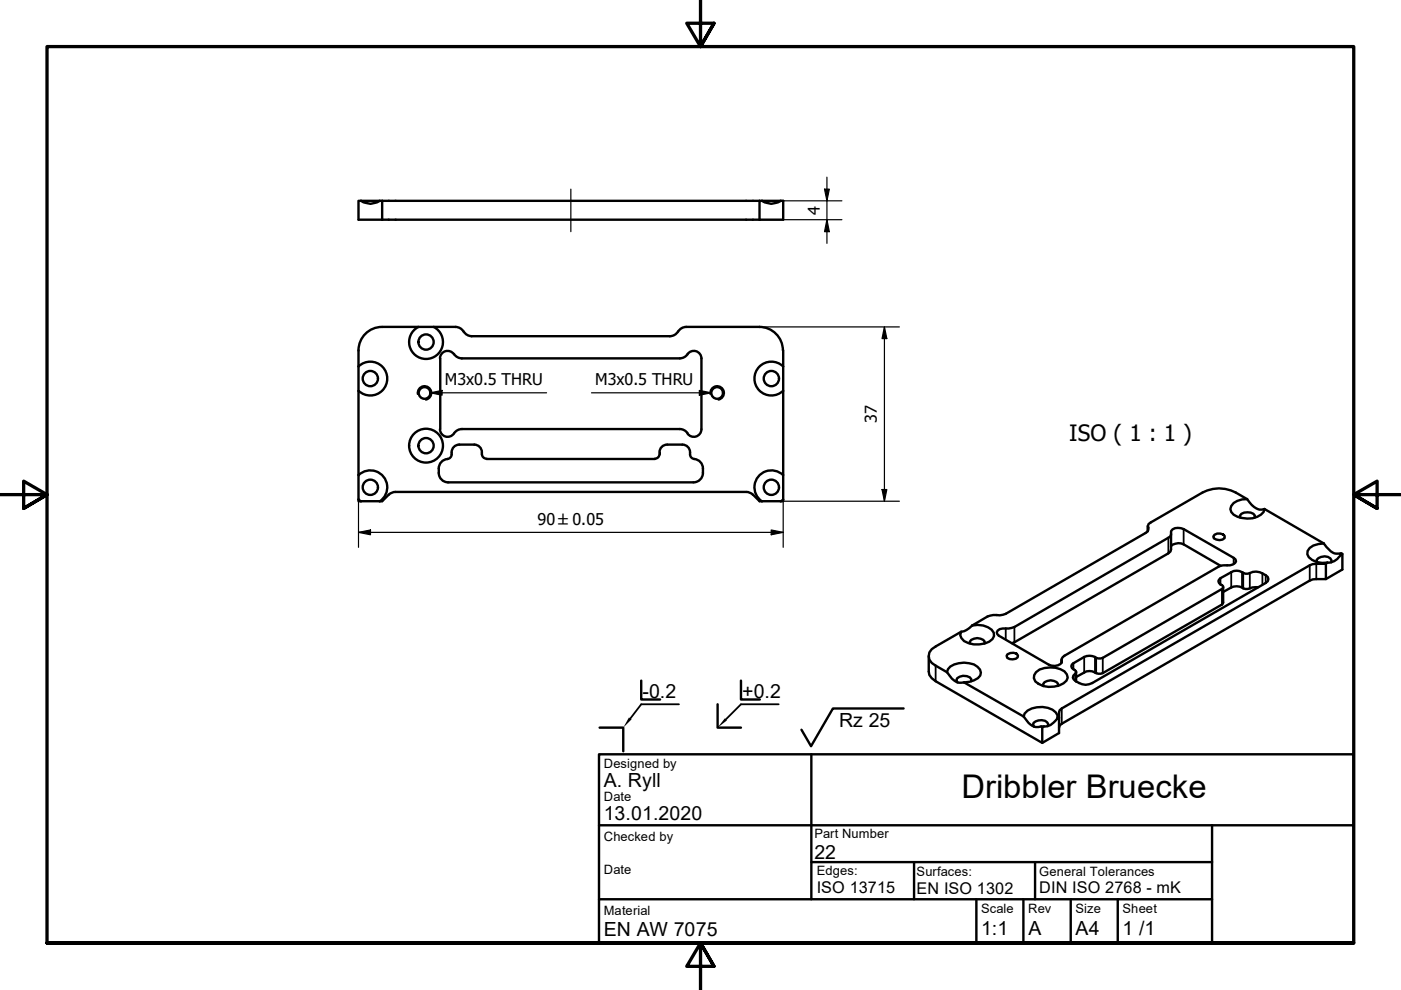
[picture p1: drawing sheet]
<svg xmlns="http://www.w3.org/2000/svg" width="297mm" height="210mm" viewBox="0 0 297 210" stroke-linecap="round" stroke-linejoin="round" font-family="sans-serif">
<!-- layer: Sichtbar (ISO) -->
<g fill="none" stroke="#000" stroke-width=".51">
<path d="M76 42.6h90.1v4h-90.1zM76.5 42.6a3.5 3.5 0 0 0 4 0M81 42.6v4M161 42.6v4M161.5 42.6a3.5 3.5 0 0 0 4 0M76 74.3v31.6M76 77.7a3.6 3.6 0 0 1 5.1 0 3.6 3.6 0 0 1 0 5.1 3.6 3.6 0 0 1-5.1 0M81 69.3a5 5 0 0 0-5 5M81 69.3h15.6a2 2 0 0 1 1.7 1M88.7 69.3a3.6 3.6 0 0 0-1.2 5.5 3.6 3.6 0 0 0 5.6 0 3.6 3.6 0 0 0-1.1-5.5M93.3 76v15M96.2 75.1a1.62 1.62 0 0 0-1.8-.6 1.62 1.62 0 0 0-1.1 1.5"/>
<path d="M96.3 75.1l.9 .7 .7 .2M97.9 76h46.2l.8-.2 .6-.4a1.66 1.66 0 0 1 1.9-1 1.66 1.66 0 0 1 1.3 1.6M98.3 70.3a2 2 0 0 0 1.7 1h42M143.7 70.3a2 2 0 0 1-1.7 1M143.8 70.3a2 2 0 0 1 1.7-1h15.5a5 5 0 0 1 5 5M148.7 76v15M166 77.7a3.6 3.6 0 0 0-5 0 3.6 3.6 0 0 0 0 5.1 3.6 3.6 0 0 0 5 0M166.1 74.3v32h-5.1l-1.7-1.7-1.1-.3M93 99.3a2.27 2.27 0 0 0 2 3M93.3 91a1.62 1.62 0 0 0 1.1 1.5 1.62 1.62 0 0 0 1.8-.6M95.8 95.9a1.24 1.24 0 0 1-1.4 1.5 2 2 0 0 0-1.4 1.9M97.9 91h46.2l.8 .1 .9 .8"/>
<path d="M97.9 91l-1.1 .3-.5 .6M100.6 94.3a1.62 1.62 0 0 1 1.6 1.6M100.6 94.3h-3.2a1.62 1.62 0 0 0-1.6 1.6M102.2 95.9v.4M102.2 96.3a.98 .98 0 0 0 1 1M103.2 97.3h35.7M139.8 96.3a.98 .98 0 0 1-1 1M139.9 95.9v.4M144.7 94.3h-3.3a1.62 1.62 0 0 0-1.6 1.6M144.7 94.3a1.62 1.62 0 0 1 1.6 1.6M146.3 95.9a1.24 1.24 0 0 0 1.4 1.5 2 2 0 0 1 1.3 1.9M148.7 91a1.62 1.62 0 0 1-1.1 1.5 1.62 1.62 0 0 1-1.8-.6"/>
<path d="M149 99.3a2.27 2.27 0 0 1-2 3M76 105.9l.5 .4M76 100.7a3.6 3.6 0 0 1 5.3 .4 3.6 3.6 0 0 1-.8 5.2M83.9 104.3l-1.2 .3-1.7 1.7h-5v-.4M83.9 104.3h74.3M95 102.3h52M166 105.9l-.5 .4M166 100.7a3.6 3.6 0 0 0-5.3 .4 3.6 3.6 0 0 0 .9 5.2M243.3 111.5v1.1M248.3 113.3v3.2l-.1 .4-.5 .4-33.1 19.1M248.3 115.8a2.42 2.42 0 0 1 2.7-.4l7.8 4.6M257.5 113.4a1.69 1.69 0 0 1 2.2 .2v.5a1.78 1.78 0 0 1-2.3 0l-.2-.3z"/>
<path d="M263 109.8l-.1-.5a2.15 2.15 0 0 1 3.2 0l-.1 .5M264.4 105.8a9.5 9.5 0 0 0-7.2-2.1l-2.2 .7-11 6.4a1.11 1.11 0 0 0-.5 1.4l-.2 .5-.4 .3-29.7 17.1a4.7 4.7 0 0 1-2.6 .3l-1.2 .3-3.3 1.9M264.4 105.8a3.7 3.7 0 0 0-3.4 1.5 1.66 1.66 0 0 0 1.4 2.3 4.9 4.9 0 0 0 5.5-1l.2-.7M264.4 105.8a3.9 3.9 0 0 0 3.1 2.2l.6-.1M268.1 107.9l12.6 7.3M279.2 119.2l-.1-.5a1.93 1.93 0 0 1 3.2 .1v.4M280.7 115.2a3.6 3.6 0 0 0-3.5 1.6v.7a3.6 3.6 0 0 0 4.2 1.8M280.7 115.2l1 1.3a2.33 2.33 0 0 0 2.7 .8l-.1 .4a3.3 3.3 0 0 1-2.9 1.6M281.1 119.5l-2.8 .1-.6 .3-52.6 30.3-.4 .4-.2 .4v4.4l-3.5 2.1-22.6-13.1-.9-.6-.5-.7-.1-4M281.1 119.5v3.3h-2.8l-.6 .3-52.6 30.4-.4 .3-.2 .5M281.4 119.3l-.3 .2M284.4 117.3l.2 .1-.3 .3"/>
<path d="M284.6 117.4v3.3l-3.5 2.1M203.8 134l-5.4 3.1a2.14 2.14 0 0 0-1.5 2 2.14 2.14 0 0 0 1.5 2l2.4 1.4M205.7 136.4l-.1-.3a2.03 2.03 0 0 1 3.2 0l-.1 .3M206.1 132.6a4.3 4.3 0 0 1 4.6 1.5 1.96 1.96 0 0 1-1.9 2.3 5.5 5.5 0 0 1-4.4-.5l-.6-.6-.2-.6 .2-.7M206.1 132.6a4 4 0 0 1-2.3 1.4M211.5 133.7a3.1 3.1 0 0 1 2.4-.4l1.2-.4 32.6-18.9a1.13 1.13 0 0 0 .6-1.4 1.96 1.96 0 0 1 2.7-.4l10.6 6.1 .3 .3 .2 .4a1.75 1.75 0 0 1-1.9 .9h-1.3l-.6 .3-32.6 18.8a1.17 1.17 0 0 0-.6 1.5 2.22 2.22 0 0 1-2.7 .4l-10.6-6.1-.5-.7zM213.6 138.7a1.58 1.58 0 0 1 2.2 .3v.4a1.81 1.81 0 0 1-2.2 .1l-.2-.5zM225 139.9v.6M259.3 124.5v3.2l-.2 .5-25.3 14.5a2.3 2.3 0 0 1-2.2-.4h-1.2l-2.2 1.2M266.8 124.5l-1.3 .1a1.97 1.97 0 0 1-2.2 0 2.7 2.7 0 0 0-2.3 0l-1.7 .9M200.8 142.5a2.51 2.51 0 0 1 2.5-1.9 5.2 5.2 0 0 1 4 .8 1.43 1.43 0 0 1 0 2.4l-1.8 .8-1.1 .1M200.8 142.5a4 4 0 0 0 2.6 2.3l1-.1"/>
<path d="M204.4 144.7l12.6 7.2M205.9 144.4v-.4a2.08 2.08 0 0 0-3-.2l-.1 .4 .2 .5M217 151.9a2.81 2.81 0 0 1 2.8-1.9 4.1 4.1 0 0 1 4.4 1.7v.7M217 151.9a4 4 0 0 0 2.6 2.2l1.8-.1a3.2 3.2 0 0 0 2.8-1.6M219.6 142.5a5.4 5.4 0 0 1 6.1-.2l.5 .7 .2 .7a3.1 3.1 0 0 1-2.9 1.9 4.6 4.6 0 0 1-4-1.1l-.3-.7 .1-.6zM220.7 154l.3 .2v3.3M221.2 145.5v-.5a2.03 2.03 0 0 1 3.1 0v.5M221.4 154l-.4 .2M222.1 154l.1-.5a2.07 2.07 0 0 0-3.1-.2l-.1 .3 .3 .5M224.5 152.2l-.3 .2M227.3 140.9l2.6-1.6a2.53 2.53 0 0 1 2.5 .2l.5 .1 .9-.1 25.3-14.6 .2-.3v-.3l-.2-.2a.78 .78 0 0 1-.7-.7 .78 .78 0 0 1 .4-.8l2.2-1.3a2.78 2.78 0 0 1 3 .3h.5a3.4 3.4 0 0 1 4.3 .7l.1 .5-.1 .4-.4 .4-36.8 21.2a3.2 3.2 0 0 1-4.1-1.1l.1-.5 .6-.6a1.37 1.37 0 0 0-.9-1l-.2-.3zM228.2 142.5v2"/>
<circle cx="90.3" cy="72.5" r="1.62"/>
<circle cx="78.5" cy="80.3" r="1.62"/>
<circle cx="90" cy="83.3" r="1.24"/>
<circle cx="90.3" cy="94.5" r="1.62"/>
<circle cx="90.3" cy="94.5" r="3.6"/>
<circle cx="152.1" cy="83.3" r="1.24"/>
<circle cx="163.5" cy="80.3" r="1.62"/>
<circle cx="78.5" cy="103.3" r="1.62"/>
<circle cx="163.5" cy="103.3" r="1.62"/>
</g>
<!-- layer: Sichtbar schmal (ISO) -->
<g fill="none" stroke="#000" stroke-width=".38">
<path d="M88.5 83.6a1.49 1.49 0 0 1 1.3-1.8 1.49 1.49 0 0 1 1.7 1.3 1.49 1.49 0 0 1-1.2 1.7M150.6 83.6a1.49 1.49 0 0 1 1.2-1.8 1.49 1.49 0 0 1 1.7 1.3 1.49 1.49 0 0 1-1.2 1.7M243.5 111.9v.6M247.7 114v3.3M251 112.2v3.2M261.6 118.3v1.3M277.7 119.9v3.2M279.1 119.5v3.3M213.2 133.3v2.3M215.1 132.9v3.3M229.9 139.3v3.3M232.2 139.3v3.3"/>
<path d="M232.4 139.5v3.2M233.8 139.5v3.2M258.8 122.6v1.3M259.1 124.9v3.3M261 121.3v3.3M263.3 121.3v3.3M263.6 121.4v3.3M265 121.5v3.2M267.7 121.6v2.4M268.4 122v1.6M198.4 141.1v3.3M225.1 140.1v.3"/>
<path d="M225.1 150.2v3.3M227.6 140.6v1.3M228 142.8v1.6"/>
</g>
<!-- layer: Schraffur (ISO) -->
<path d="M133.3 152.1l.6 .4-1.8 1.8zM153.7 152.3l.4 .5-2 1.5z" fill="#000"/>
<!-- layer: Rahmen (ISO) -->
<path d="M148.5 -.1v10l-2.9-5h5.8l-2.9 5 2.9-5M0 104.9h10l-5-2.9v5.8l5-2.9-5 2.9M297 104.9h-10l5-2.9v5.8l-5-2.9 5 2.9M10 199.9v-190h277v190h-277h277M151.4 204.9l-2.9-5 2.9 5h-5.8l2.9-5v10" fill="none" stroke="#000" stroke-width=".7"/>
<!-- layer: Titel (ISO) -->
<g fill="none" stroke="#000" stroke-width=".51">
<path d="M127 159.9h160v40h-160zM127.1 154.3h5v5M136 144.3v4h4M152.1 149.3v5h5M157.1 144.3v4h4M172 159.9v30.8h85v-15.7M191.6 150.2h-15l-4.6 8-2.1-3.5M127 175h160M127 190.7h45M172 182.8h85M193.8 182.8v7.9M207 190.7v9.2"/>
<path d="M217 190.7v9.2M219.5 182.8v7.9M227 190.7v9.2M237 190.7v9.2M257 190.7v9.2"/>
</g>
<path d="M144 149.3h-8l-2.3 3M165.1 149.3h-8l-3.2 3.3" fill="none" stroke="#000" stroke-width=".38"/>
<!-- layer: Symbol (ISO) -->
<path d="M91.2 83.3l2.5-.5v1zM91.2 83.3h24.7M125.4 83.3h25.4M148.3 82.8l2.5 .5-2.5 .5z" fill="none" stroke="#000" stroke-width=".25"/>
<g fill="#000">
<path d="M91.2 83.3l2.5-.5v1z" fill-rule="evenodd"/>
<path d="M148.3 82.8l2.5 .5-2.5 .5z" fill-rule="evenodd"/>
</g>
<g fill="none" stroke="#000" stroke-width=".25">
<path d="M175.3 37.6v14M161 42.6h17.5M161 46.6h17.5M174.8 40.1h1l-.5 2.5zM175.3 46.6l.5 2.5h-1zM161 69.3h29.7M187.5 69.3l.5 2.5h-1zM187.5 69.3v37M76 112.9l2.5-.5v1zM76 112.9h90.1M76 100.7v15.3M163.5 112.4l2.6 .5-2.6 .5z"/>
<path d="M165.5 106.3h25.2M166.1 100.7v15.3M187 103.8h1l-.5 2.5z"/>
</g>
<g fill="#000">
<path d="M174.8 40.1h1l-.5 2.5z" fill-rule="evenodd"/>
<path d="M175.3 46.6l.5 2.5h-1z" fill-rule="evenodd"/>
<path d="M187.5 69.3l.5 2.5h-1z" fill-rule="evenodd"/>
<path d="M76 112.9l2.5-.5v1z" fill-rule="evenodd"/>
<path d="M163.5 112.4l2.6 .5-2.6 .5z" fill-rule="evenodd"/>
<path d="M187 103.8h1l-.5 2.5z" fill-rule="evenodd"/>
</g>
<!-- layer: Mittellinie (ISO) -->
<path d="M121 40.1v9" fill="none" stroke="#000" stroke-width=".25"/>
<text font-size="6.9" x="203.8" y="169.2">Dribbler Bruecke</text>
<text font-size="4.8" x="226.7" y="93.5">ISO ( 1 : 1 )</text>
<g font-size="4.1">
<text x="136.2" y="148">-0.2</text>
<text x="157.4" y="148">+0.2</text>
<text x="177.9" y="154.1">Rz 25</text>
<text x="128" y="166.9">A. Ryll</text>
<text x="128" y="173.9">13.01.2020</text>
<text x="172.7" y="182">22</text>
<text x="128" y="198.4">EN AW 7075</text>
<text x="208" y="198.3">1:1</text>
<text x="218.1" y="198.2">A</text>
<text x="228" y="198.2">A4</text>
<text x="238" y="198.3">1 /1</text>
</g>
<g font-size="3.4">
<text x="173.8" y="45.5" transform="rotate(-90 173.8 45.5)">4</text>
<text x="94.3" y="81.7">M3x0.5 THRU</text>
<text x="126.2" y="81.7">M3x0.5 THRU</text>
<text x="185.9" y="89.7" transform="rotate(-90 185.9 89.7)">37</text>
<text x="114" y="111.3">90 ±0.05</text>
<text x="173.2" y="189.3">ISO 13715</text>
<text x="194.3" y="189.5">EN ISO 1302</text>
<text x="220.3" y="189.4">DIN ISO 2768 - mK</text>
</g>
<g font-size="2.7">
<text x="128" y="162.9">Designed by</text>
<text x="128" y="169.9">Date</text>
<text x="128" y="178.4">Checked by</text>
<text x="172.7" y="177.7">Part Number</text>
<text x="128" y="185.4">Date</text>
<text x="173.2" y="185.6">Edges:</text>
<text x="194.3" y="185.7">Surfaces:</text>
<text x="220.3" y="185.6">General Tolerances</text>
<text x="128" y="193.9">Material</text>
<text x="208" y="193.6">Scale</text>
<text x="218" y="193.6">Rev</text>
<text x="228" y="193.6">Size</text>
<text x="238" y="193.6">Sheet</text>
</g>
</svg>
